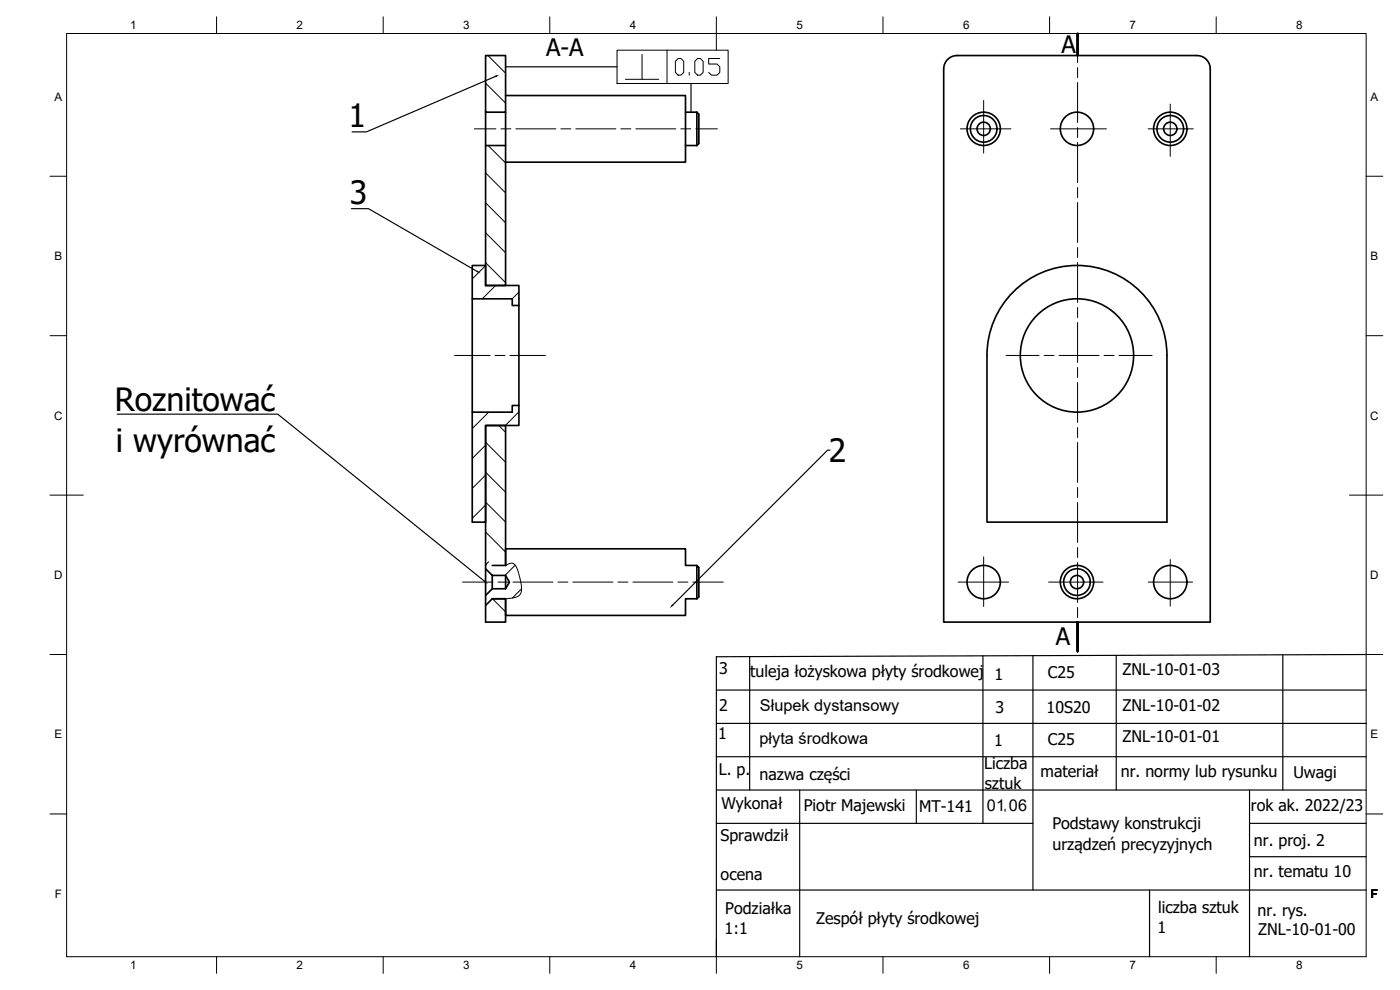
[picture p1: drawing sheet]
<svg xmlns="http://www.w3.org/2000/svg" width="420mm" height="297mm" viewBox="0 0 420 297" stroke-linecap="round" stroke-linejoin="round" font-family="sans-serif">
<!-- layer: BORDER -->
<g fill="none" stroke="#000" stroke-width=".3">
<path d="M20 10.1h390v276.9h-390zM65 5.1v5M115 5.1v5M165 5.1v5M215 5.1v10M265 5.1v5M315 5.1v5M365 5.1v5M15 52.9h5M410 52.9h5M15 100.7h5M410 100.7h5"/>
<path d="M15 148.6h10M405 148.6h10M15 196.4h5M410 196.4h5M15 244.2h5M410 244.2h5M65 287v5M115 287v5M165 287v5M215 282v10M265 287v5M315 287v5"/>
<path d="M365 287v5"/>
</g>
<!-- layer: TITLEBLOCK -->
<g fill="none" stroke="#000" stroke-width=".35">
<path d="M148.7 22.9l-38.7 16.7h-4.3M151.7 20.1h33.5M207.4 25.1v8.6M105.4 62.6h5.2l32.6 18.8M35.2 124.3h48.2l62.1 50.1M249.1 135.1h-.7l-46.6 46.5M225 197v40M295 196.8v50.2M310 196.7v70.3M335 196.7v40.3M385 196.5v40.5M410 196.4l-195 .6v90"/>
<path d="M215 207h195M215 217.1h195M215 237h195M215 227.1h195M240 237v50M275 237v10M375 237v50M215 247h95M301.6 242.8v.6M375 247h35M375 257h35M215 267h195"/>
<path d="M345 267v20"/>
</g>
<!-- layer: Widoczne (ISO) -->
<g fill="none" stroke="#000" stroke-width=".5">
<path d="M145.7 16.7h6v17h-6zM284.4 17.8a4 4 0 0 1 2.8-1.1h72a4 4 0 0 1 4 4v166h-80v-166a4 4 0 0 1 1.2-2.9zM145.7 33.7v10M151.7 28.7h54v20h-54M151.7 33.7v10M205.7 33.7h3.4M209.1 33.7l.6 .6v8.8l-.6 .6M209.1 33.7v10M145.7 43.7h6v42h-6zM205.7 43.7h3.4M141.7 89.7v34M155.7 91.7h-2v-2h-12v-10h4v6h10v42h-10v29h-4v-33h12v-2h2"/>
<path d="M296.2 106.7a27 27 0 0 1 27-27.1 27 27 0 0 1 27 27.1M296.2 106.7v50h54v-50M147.7 179.7h4v5h54v-5h3.4M147.7 169.7h4M147.7 179.7l-2 2M151.7 169.7v-5h54v5h3.4M151.7 169.7v-42h-6v59h6v-7h-4M151.7 172.7v4M209.1 169.7l.6 .6v8.8l-.6 .6z"/>
<circle cx="295.2" cy="38.7" r="5"/>
<circle cx="295.2" cy="38.7" r="4"/>
<circle cx="295.2" cy="38.7" r="2"/>
<circle cx="323.2" cy="38.7" r="5"/>
<circle cx="351.2" cy="38.7" r="5"/>
<circle cx="351.2" cy="38.7" r="4"/>
<circle cx="351.2" cy="38.7" r="2"/>
<circle cx="323.2" cy="106.6" r="17"/>
<circle cx="295.2" cy="174.6" r="5"/>
<circle cx="323.2" cy="174.6" r="5"/>
<circle cx="323.2" cy="174.6" r="4"/>
<circle cx="323.2" cy="174.6" r="2"/>
<circle cx="351.2" cy="174.6" r="5"/>
</g>
<!-- layer: Kreskowanie (ISO) -->
<g fill="none" stroke="#000" stroke-width=".3">
<path d="M146.4 16.7l5.3 5.3M145.7 24.9l6 6M145.7 51.9l6 6M146.5 43.7l5.2 5.2M145.7 79.7l-4 4M145.7 78.8l6 6M145.7 69.8l6 6M145.7 60.9l6 6M148.7 85.7l-4 4M155.7 87.6l-2 2.1M145.7 133.6l-4 4M145.7 132.7l6 6"/>
<path d="M146.7 123.7l-5 4.9M149.7 127.7l2 2M155.7 123.6l-4.1 4.1M145.7 142.5l-4 4M145.7 151.5l-4 4M145.7 159.6l6 6M145.7 150.7l6 6M145.7 141.7l6 6M146.7 168.6l-1 .9M147.8 179.7l3.9 3.9M151.7 169.7l.5-.3a1.79 1.79 0 0 1 3 1.2 12.8 12.8 0 0 1 1.2 7.2l-.4 .7-1 .6-3.3 .6M154.6 169.6l-3.1 3.1"/>
<path d="M156.5 176.7l-2.7 2.7M145.7 186.6l.1 .1"/>
</g>
<!-- layer: osie -->
<g fill="none" stroke="#000" stroke-width=".3">
<path d="M323.4 10.1v8.7M142.3 38.7h6.5M150.3 38.7h3M154.8 38.7h12M168.3 38.7h3M172.8 38.7h12M186.3 38.7h3M190.8 38.7h12M204.3 38.7h3M208.8 38.7h6.5M288.2 38.7h15.2M295.2 30.1v15.8"/>
<path d="M315.3 38.7h16.8M323.4 20.3v3M323.4 24.8v12M323.4 38.3v3M344.6 38.7h13.5M351.2 31.2v15.7M323.4 42.8v12M323.4 56.3v3M323.4 60.8v12M323.4 74.3v3M323.4 78.8v12M323.4 92.3v3"/>
<path d="M323.4 96.8v12M136.4 106.7h10.7M148.6 106.7h3M153.1 106.7h10.6M301.9 106.7h9.9M313.3 106.7h3M317.8 106.7h12M323.4 110.3v3M323.4 114.8v12M331.3 106.7h3M335.8 106.7h10M323.4 128.3v3"/>
<path d="M323.4 132.8v12M323.4 146.3v3M323.4 150.8v12M138.8 174.7h9.1M149.4 174.7h3M153.9 174.7h12M167.4 174.7h3M171.9 174.7h12M185.4 174.7h3M189.9 174.7h12M203.4 174.7h3M207.9 174.7h9.2"/>
<path d="M287.5 174.7h15.2M295.2 167.1v14.9M314.7 174.7h16.3M323.4 164.3v3M323.4 168.8v12M344.6 174.7h13.3M351.2 167.9v14M323.4 182.3v3M323.4 186.8v8.7"/>
</g>
<!-- layer: Visible -->
<path d="M145.7 170.7l2 2h4l1.2 2-1.2 2h-4v-4M147.7 176.7l-2 2" fill="none" stroke="#000" stroke-width=".5"/>
<!-- layer: TITLEBLOCK -->
<path d="M148.7 22.9l.4-.1zM143.2 81.4l.3 .2zM145.5 174.4l.2 .3zM201.8 181.5l-.2 .3z" fill="#000" stroke="#000" stroke-width=".3"/>
<!-- layer: wymiary -->
<path d="M185.2 15.1h33.3v10h-33.3zM192.7 16.3v7.5M200.2 15.1v10M203.5 17.6h.9l.8 .8v3.3l-.8 .8h-.9l-.8-.8v-3.3zM209.3 17.6h.9l.8 .8v3.3l-.8 .8h-.9l-.8-.8v-3.3zM216 17.6h-3.3v1.6h2.5l.8 .9v1.6l-.8 .8h-1.7l-.8-.8M187.7 23.8h10M206.9 21.7v.8" fill="none" stroke="#000" stroke-width=".3"/>
<path d="M323.4 195.5v-8.8v8.8" fill="none" stroke="#000" stroke-width=".5"/>
<!-- layer: Linia przekroju (ISO) -->
<path d="M323.4 10.1v6.6M323.4 186.7v8.8" fill="none" stroke="#000" stroke-width=".7"/>
<g font-size="9.6">
<text x="104.6" y="38.2">1</text>
<text x="105" y="61.3">3</text>
<text x="34.5" y="123.2">Roznitować</text>
<text x="34.8" y="135.7">i wyrównać</text>
<text x="248.8" y="138.7">2</text>
</g>
<g font-size="7.2">
<text x="163.9" y="16.8">A-A</text>
<text x="318.6" y="15.8">A</text>
<text x="316.8" y="193.5">A</text>
</g>
<g font-size="4.9">
<text x="228.1" y="213.4">Słupek dystansowy</text>
<text x="228" y="223.2">płyta środkowa</text>
<text x="296.2" y="243.4">01</text>
<text x="302.8" y="243.4">06</text>
</g>
<g font-size="4.8">
<text x="215.8" y="202.2">3</text>
<text x="225.1" y="203">tuleja łożyskowa płyty środkowej</text>
<text x="314.5" y="203.3">C25</text>
<text x="336.9" y="202.4">ZNL-10-01-03</text>
<text x="298.5" y="204">1</text>
<text x="215.8" y="213.4">2</text>
<text x="298.8" y="214.1">3</text>
<text x="314.1" y="213.9">10S20</text>
<text x="336.9" y="213.3">ZNL-10-01-02</text>
<text x="215.5" y="221.6">1</text>
<text x="298.3" y="223.8">1</text>
<text x="314.5" y="223.6">C25</text>
<text x="336.9" y="222.6">ZNL-10-01-01</text>
<text x="215.7" y="232.6">L. p.</text>
<text x="295.3" y="230.7">Liczba</text>
<text x="312.3" y="233">materiał</text>
<text x="336.4" y="233">nr. normy lub rysunku</text>
<text x="388.2" y="233.3">Uwagi</text>
<text x="228" y="234">nazwa części</text>
<text x="295.5" y="236.7">sztuk</text>
<text x="216.5" y="242.6">Wykonał</text>
<text x="241.2" y="243.2">Piotr Majewski</text>
<text x="275.8" y="243.6">MT-141</text>
<text x="375.4" y="243.5">rok ak. 2022/23</text>
<text x="315.8" y="248.8">Podstawy konstrukcji</text>
<text x="216.2" y="252.5">Sprawdził</text>
<text x="315.9" y="255.1">urządzeń precyzyjnych</text>
<text x="376.3" y="253.7">nr. proj. 2</text>
<text x="376.3" y="263.2">nr. tematu 10</text>
<text x="216.3" y="264.1">ocena</text>
<text x="217.6" y="274.3">Podziałka</text>
<text x="347.5" y="274">liczba sztuk</text>
<text x="377.4" y="274.8">nr. rys.</text>
<text x="217.5" y="280.2">1:1</text>
<text x="245" y="277.2">Zespół płyty środkowej</text>
<text x="347.3" y="279.8">1</text>
<text x="377.6" y="280.7">ZNL-10-01-00</text>
</g>
<g font-size="3.5">
<text x="39" y="8.8">1</text>
<text x="89" y="8.8">2</text>
<text x="139" y="8.8">3</text>
<text x="189" y="8.8">4</text>
<text x="239" y="8.8">5</text>
<text x="289" y="8.8">6</text>
<text x="339" y="8.8">7</text>
<text x="389" y="8.8">8</text>
<text x="16.3" y="30.2">A</text>
<text x="411.3" y="30.2">A</text>
<text x="16.3" y="78">B</text>
<text x="411.3" y="78">B</text>
<text x="16.2" y="125.9">C</text>
<text x="411.2" y="125.9">C</text>
<text x="16.2" y="173.7">D</text>
<text x="411.2" y="173.7">D</text>
<text x="16.3" y="221.5">E</text>
<text x="411.3" y="221.5">E</text>
<text x="16.4" y="269.4">F</text>
<text x="411.4" y="269.4">F</text>
<text x="39" y="290.8">1</text>
<text x="89" y="290.8">2</text>
<text x="139" y="290.8">3</text>
<text x="189" y="290.8">4</text>
<text x="239" y="290.8">5</text>
<text x="289" y="290.8">6</text>
<text x="339" y="290.8">7</text>
<text x="389" y="290.8">8</text>
</g>
</svg>
